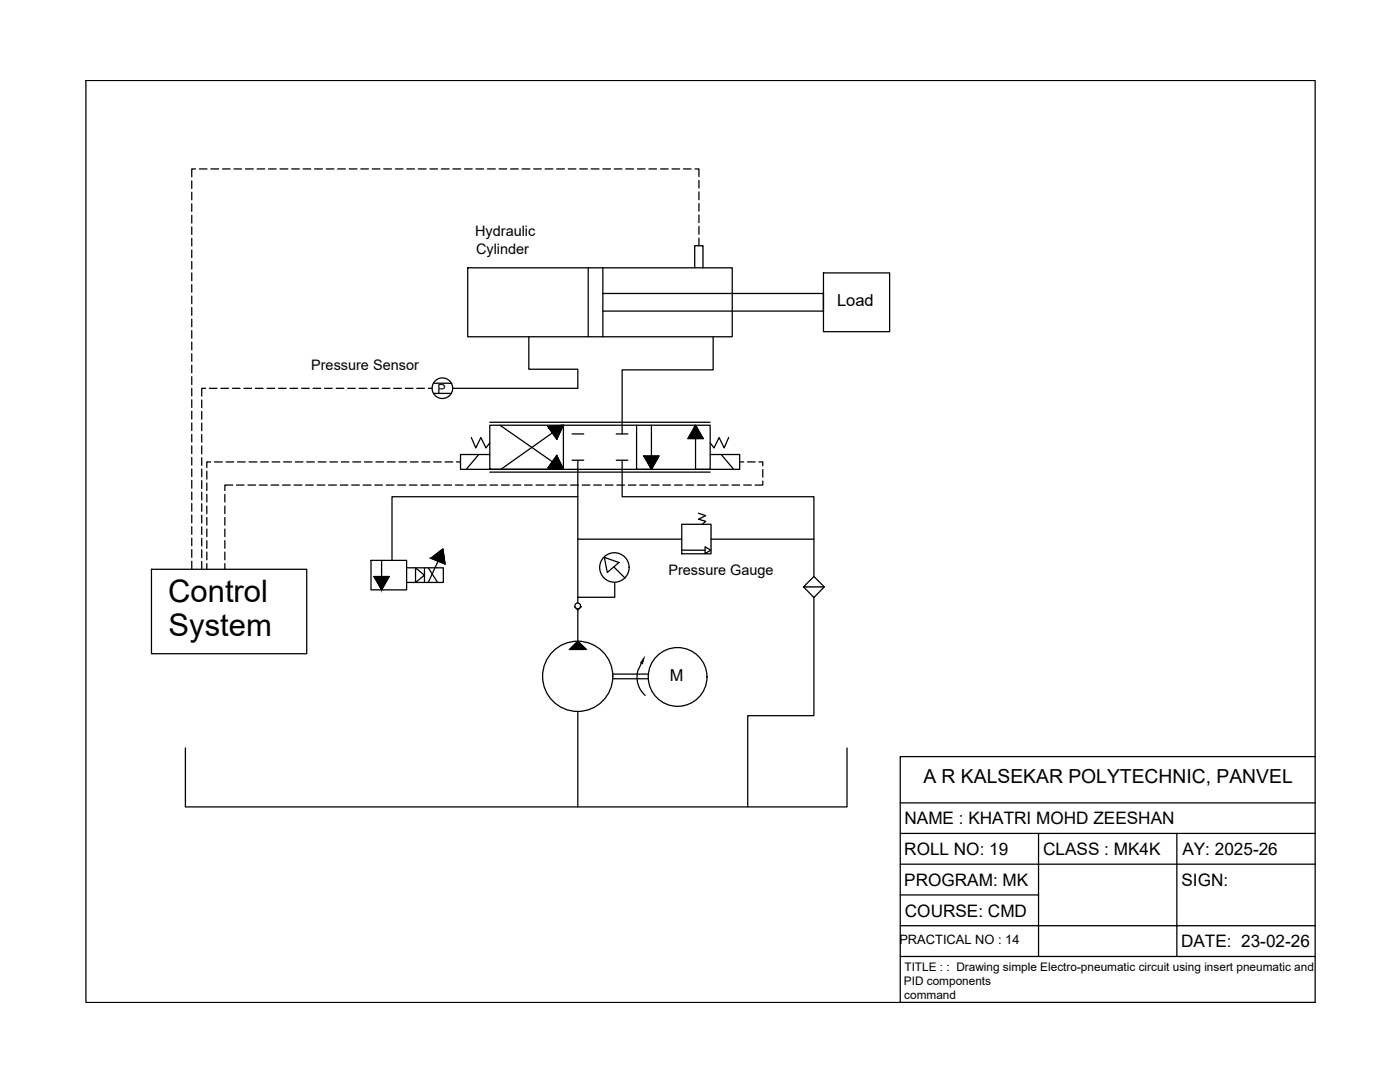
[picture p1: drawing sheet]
<svg xmlns="http://www.w3.org/2000/svg" width="279mm" height="216mm" viewBox="0 0 279 216" stroke-linecap="round" stroke-linejoin="round" font-family="sans-serif">
<!-- layer: PDF_0 -->
<g fill="none" stroke="#000" stroke-width=".25">
<path d="M17.1 16.1h245.4v183.9h-245.4zM93.3 53.4h52.8v13.8h-52.8zM117.4 53.4v13.8M120.3 58.6h44v3.5h-44M120.3 53.4v13.8M138.6 53.4v-4.4h1.7v4.4M164.3 54.5h13.2v11.7h-13.2zM86.6 76.5h3.5M86.6 78.5h3.5M105.5 67.2v6.5h9.8v3.8M142.3 67.2v6.6h-18.1v12.8M94.1 87.3l.9 2.1 1-2.1 1 2.1 .7-1"/>
<path d="M95.5 90.7l-2.5 3M97.7 94.2h44M97.7 84.3h44M99.8 84.9l10.4 7.2M110.2 86.4l-10.3 7.3M112.4 84.9v8.8h29.3v-8.8h-44v8.8h14.7h-20.5v-3h5.8M114.2 91.8h2.3M114.2 86.6h2.3M115.3 91.8v27.4M115.3 99.1h-37.1v12.7M123 91.8h2.3M123 86.6h2.3"/>
<path d="M124.2 91.8v7.3h38.2v8.5M127 84.9v8.8h3M130 84.9v6.1M138.8 87.5v6.2h8.8v-3h-5.9M143.9 90.7l2.5 3M145.4 87.3l-.9 2.1-1-2.1-1 2.1-.8-1M30.2 113.6h31v16.8h-31zM74 111.8h7.2v5.9h-7.2zM76.2 111.8v4.7M81.2 113.3h7.3v2.9h-7.3M82.9 113.3l1.8 1.5-1.8 1.4zM84.7 113.3v2.9"/>
<path d="M85.5 113.3l1.8 2.9M115.3 107.6h20.8M122.5 113.1l2.3 2.3M122.7 116.2v3h-7.4v1.1M136.1 104.6h5.8v5.9h-5.8zM136.1 109.8h4.6M139.4 102.4l1.4 .5-1.4 .7 1.4 .4-.6 .6M141.9 107.6h20.5v7.4M160.4 117.1l2 2.1 2.1-2.1-2.1-2.1-2 2.1h.1M160.6 117.1h.1M160.8 117.1h.4M161.3 117.1h.1"/>
<path d="M161.5 117.1h.3M161.9 117.1h.2M162.1 117.1h.2M162.3 117.1h.4M162.4 119.2v23.6h-13.2v18.2M162.8 117.1h.1M163 117.1h.2M163.2 117.1h.2M163.5 117.1h.1M163.7 117.1h.1M163.9 117.1h.1M164.1 117.1h.2"/>
<path d="M164.3 117.1h.2M113.7 129.6l1.6-1.7 1.7 1.7zM114.6 121l.7 .7 .7-.7M114.8 121.2a.57 .57 0 0 1 .5-.9 .57 .57 0 0 1 .5 .9M115 121.4h.6M115.3 121.7v6.2M122.4 135.4h7M122.4 134.5h7M127.4 133.5a4.9 4.9 0 0 0 1.3 5.3M128 132.3l-.6 1.3M37 149.2v11.8h132v-11.8M115.3 142v19"/>
<circle cx="88.3" cy="77.5" r="2.05"/>
<circle cx="122.6" cy="113.2" r="2.94"/>
<circle cx="115.3" cy="135" r="7"/>
<circle cx="135.2" cy="135.1" r="5.9"/>
</g>
<path d="M76 116.5h.4l-.2 1.2zM115.3 127.9l1.7 1.7h-3.3zM128.5 131.3l-.3 1.1-.4-.1z" fill="#000" stroke="#000" stroke-width=".2"/>
<!-- layer: 0 -->
<g fill="none" stroke="#000" stroke-width=".25">
<path d="M38.3 36.1v1.5M38.3 38.4v1.5M39 33.7h-.7v1.6M39.8 33.7h1.5M42.1 33.7h1.5M44.4 33.7h1.5M46.7 33.7h1.5M49 33.7h1.5M51.3 33.7h1.5M53.6 33.7h1.5M55.9 33.7h1.5M58.2 33.7h1.5"/>
<path d="M60.5 33.7h1.5M62.8 33.7h1.5M65.1 33.7h1.5M67.4 33.7h1.5M69.7 33.7h1.5M72 33.7h1.5M74.3 33.7h1.5M76.6 33.7h1.5M78.9 33.7h1.5M81.2 33.7h1.5M83.5 33.7h1.5M85.8 33.7h1.5"/>
<path d="M88.1 33.7h1.5M90.4 33.7h1.5M92.7 33.7h1.5M95 33.7h1.5M97.3 33.7h1.5M99.6 33.7h1.5M101.9 33.7h1.5M104.2 33.7h1.5M106.5 33.7h1.5M108.8 33.7h1.5M111.1 33.7h1.5M113.4 33.7h1.5"/>
<path d="M115.7 33.7h1.5M118 33.7h1.5M120.3 33.7h1.5M122.6 33.7h1.5M124.9 33.7h1.5M127.2 33.7h1.5M129.5 33.7h1.5M131.8 33.7h1.6M134.1 33.7h1.5M136.4 33.7h1.5M138.7 33.7h.8v1.5M139.5 36v1.5"/>
<path d="M139.5 38.3v1.5M38.3 40.7v1.5M38.3 43v1.5M38.3 45.3v1.5M38.3 47.6v1.5M38.3 49.9v1.5M38.3 52.2v1.5M38.3 54.5v1.5M38.3 56.8v1.5M38.3 59.1v1.5M139.5 40.6v1.5M139.5 42.9v1.5"/>
<path d="M139.5 45.2v1.6M139.5 47.5v1.5M38.3 61.4v1.5M38.3 63.7v1.5M38.3 66v1.5M38.3 68.3v1.5M38.3 70.6v1.5M38.3 72.9v1.5M38.3 75.2v1.5M38.3 77.5v1.5M38.3 79.8v1.5M40.3 79.8v1.5"/>
<path d="M41 77.5h-.7v1.6M41.8 77.5h1.5M44.1 77.5h1.5M46.4 77.5h1.5M48.7 77.5h1.5M51 77.5h1.5M53.3 77.5h1.5M55.6 77.5h1.5M57.9 77.5h1.5M60.2 77.5h1.5M62.5 77.5h1.5M64.8 77.5h1.5"/>
<path d="M67.1 77.5h1.5M69.4 77.5h1.5M71.7 77.5h1.5M74 77.5h1.5M76.3 77.5h1.5M78.6 77.5h1.5M80.9 77.5h1.5M83.2 77.5h1.5M85.5 77.5h.7M90.4 77.5h24.9M38.3 82.1v1.5M38.3 84.4v1.5"/>
<path d="M38.3 86.7v1.5M38.3 89v1.5M38.3 91.3v1.5M38.3 93.6v1.5M38.3 95.9v1.5M38.3 98.2v1.5M40.3 82.1v1.6M40.3 84.4v1.6M40.3 86.7v1.5M40.3 89v1.6M40.3 91.3v1.6M40.3 93.6v1.5"/>
<path d="M40.3 95.9v1.6M40.3 98.2v1.6M41.3 94v1.6M41.3 96.4v1.5M41.3 98.7v1.5M42 92.2h-.7v1.1M42.8 92.2h1.6M44.9 98.7v1.5M45.1 92.2h1.6M46.4 96.8h-1.5v1.1M47.2 96.8h1.5M47.4 92.2h1.5"/>
<path d="M49.5 96.8h1.5M49.7 92.2h1.6M51.8 96.8h1.5M52 92.2h1.6M54.1 96.8h1.5M54.3 92.2h1.5M56.4 96.8h1.5M56.6 92.2h1.6M58.7 96.8h1.5M58.9 92.2h1.6M61 96.8h1.5M61.2 92.2h1.5"/>
<path d="M63.3 96.8h1.5M63.5 92.2h1.6M65.6 96.8h1.5M65.8 92.2h1.6M67.9 96.8h1.5M68.1 92.2h1.5M70.2 96.8h1.5M70.4 92.2h1.6M72.5 96.8h1.5M72.7 92.2h1.6M74.8 96.8h1.5M75 92.2h1.5"/>
<path d="M77.1 96.8h1.5M77.3 92.2h1.6M79.4 96.8h1.5M79.6 92.2h1.6M81.7 96.8h1.5M81.9 92.2h1.5M84 96.8h1.5M84.2 92.2h1.6M86.3 96.8h1.5M86.5 92.2h1.6M88.6 96.8h1.5M88.8 92.2h1.5"/>
<path d="M90.9 96.8h1.5M91.1 92.2h.8M93.2 96.8h1.5M95.5 96.8h1.5M97.8 96.8h1.5M100.1 96.8h1.5M102.4 96.8h1.5M104.7 96.8h1.5M107 96.8h1.5M109.3 96.8h1.5M109.3 85.1l3.1-.2-1.3 2.7zM111.1 90.9l1.3 2.8-3.1-.3z"/>
<path d="M111.6 96.8h1.5M113.9 96.8h1.5M116.2 96.8h1.5M118.5 96.8h1.5M120.8 96.8h1.5M123.1 96.8h1.5M125.4 96.8h1.5M127.7 96.8h1.5M128.5 91h3l-1.5 2.7zM130 96.8h1.5M132.3 96.8h1.5M134.6 96.8h1.5"/>
<path d="M136.9 96.8h1.5M138.8 84.9l1.5 2.6h-3zM139.2 96.8h1.5M141.5 96.8h1.5M143.8 96.8h1.5M146.1 96.8h1.5M147.6 92.2h.8M148.4 96.8h1.5M149.2 92.2h1.5M151.5 92.2h.7v.7M152.2 96v.8h-1.5M152.2 93.7v1.5"/>
<path d="M38.3 100.5v1.5M38.3 102.8v1.5M38.3 105.1v1.5M38.3 107.4v1.5M38.3 109.7v1.5M38.3 112v1.6M40.3 100.5v1.5M40.3 102.8v1.6M40.3 105.1v1.6M40.3 107.4v1.5M40.3 109.7v1.6M40.3 112v1.6"/>
<path d="M41.3 101v1.5M41.3 103.3v1.5M41.3 105.6v1.5M41.3 107.9v1.5M41.3 110.2v1.5M41.3 112.5v1.1M44.9 101v1.5M44.9 103.3v1.5M44.9 105.6v1.5M44.9 107.9v1.5M44.9 110.2v1.5M44.9 112.5v1.1"/>
<path d="M74.6 115h3.1l-1.5 2.7zM86 111.4l2.4-1.9 .4 3zM87.4 112l-1.9 4.2M120.6 111.2l2.9 1-2.3 2zM140.7 109.1l1.2 .7-1.2 .7zM262.5 151h-82.8v49h82.8M179.7 160.2h82.8M179.7 166.3h82.8M179.7 172.4h82.8M179.7 178.6h27.6M207.3 166.3v24.6M234.9 166.3v24.6"/>
<path d="M179.7 184.7h82.8M179.7 190.9h82.8"/>
</g>
<g fill="#000" stroke="#000" stroke-width=".2">
<path d="M109.3 93.4h3l.1 .3zM111 87.5h.2l-.1 .1zM111.1 90.9l.1 .1h-.2zM109.3 85.1l3.1-.2-.1 .2zM128.5 91h3l-1.3 2.4zM138.8 84.9l.2 .2h-.4zM74.6 115h3.1l-1.5 2.7z"/>
<path d="M111 91l1.3 2.4-1.1-2.4zM111 91l1.3 2.4h-3z"/>
<path d="M109.3 85.1l1.9 2.4 1.1-2.4zM109.3 85.1l1.9 2.4h-.2z"/>
<path d="M128.5 91l1.3 2.4h.4zM129.8 93.4h.4l-.2 .3z"/>
<path d="M138.6 85.1l1.7 2.4-1.3-2.4zM138.6 85.1l1.7 2.4h-3z"/>
<path d="M86 111.4l2.4-1.9 .3 1.9zM86 111.4l2.8 1.1-.1-1.1z"/>
</g>
<g font-size="6.2">
<text x="33.6" y="120">Control</text>
<text x="33.7" y="126.8">System</text>
</g>
<text font-size="3.9" x="184.3" y="156.1">A R KALSEKAR POLYTECHNIC, PANVEL</text>
<g font-size="3.4">
<text x="180.5" y="164.5">NAME : KHATRI MOHD ZEESHAN</text>
<text x="180.5" y="170.6">ROLL NO: 19</text>
<text x="208.2" y="170.6">CLASS : MK4K</text>
<text x="236" y="170.6">AY: 2025-26</text>
<text x="180.5" y="176.8">PROGRAM: MK</text>
<text x="235.8" y="176.8">SIGN:</text>
<text x="180.6" y="182.9">COURSE: CMD</text>
<text x="235.7" y="189">DATE: 23-02-26</text>
</g>
<g font-size="3.3">
<text x="167" y="61">Load</text>
<text x="133.7" y="135.9">M</text>
</g>
<g font-size="2.9">
<text x="94.8" y="47.1">Hydraulic</text>
<text x="95" y="50.6">Cylinder</text>
<text x="62.1" y="73.8">Pressure Sensor</text>
<text x="133.4" y="114.8">Pressure Gauge</text>
</g>
<text font-size="2.6" x="179.5" y="188.4">PRACTICAL NO : 14</text>
<text font-size="2.5" x="87.3" y="78.3">P</text>
<g font-size="2.4">
<text x="180.4" y="196.6">PID components</text>
<text x="180.5" y="193.7">TITLE : : Drawing simple Electro-pneumatic circuit using insert pneumatic and</text>
<text x="180.5" y="199.4">command</text>
</g>
</svg>
